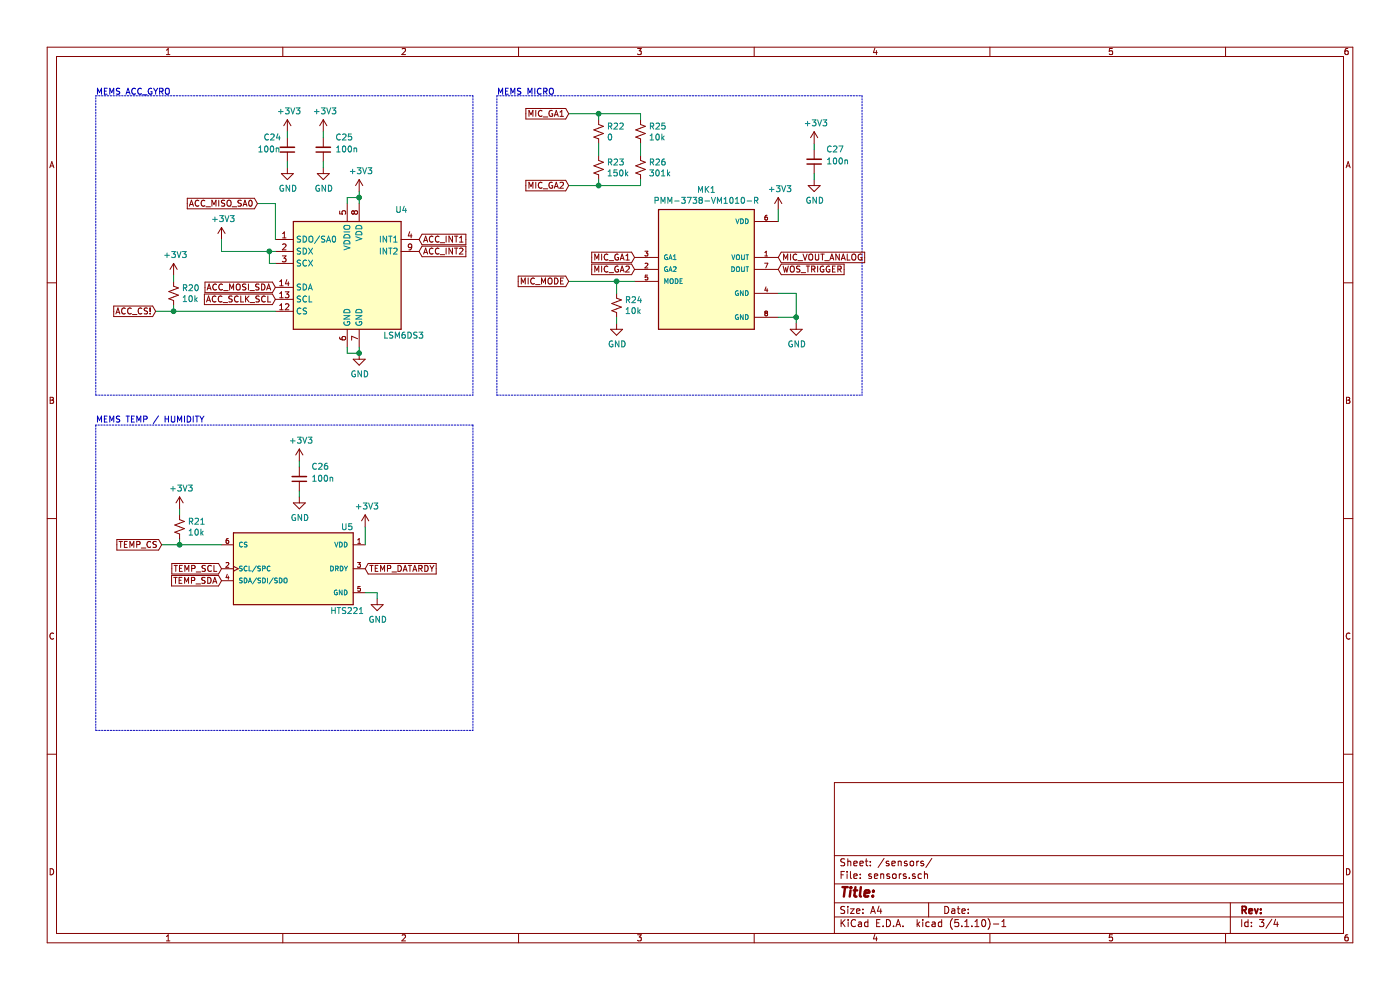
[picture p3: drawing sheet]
EESchema Schematic File Version 4
EELAYER 30 0
EELAYER END
$Descr A4 11693 8268
encoding utf-8
Sheet 3 4
Title ""
Date ""
Rev ""
Comp ""
Comment1 ""
Comment2 ""
Comment3 ""
Comment4 ""
$EndDescr
$Comp
L Sensor_Motion:LSM6DS3 U4
U 1 1
P 2900 2300
F 0 "U4" H 3300 2850 50  0000 L CNN
F 1 "LSM6DS3" H 3200 1800 50  0000 L CNN
F 2 "Package_LGA:LGA-14_3x2.5mm_P0.5mm_LayoutBorder3x4y" H 2500 1600 50  0001 L CNN
F 3 "www.st.com/resource/en/datasheet/lsm6ds3.pdf" H 3000 1650 50  0001 C CNN
	1    2900 2300
	1    0    0    -1  
$EndComp
Text GLabel 3500 2000 2    50   Input ~ 0
ACC_INT1
Text GLabel 3500 2100 2    50   Input ~ 0
ACC_INT2
$Comp
L power:GND #PWR054
U 1 1
P 3000 2950
F 0 "#PWR054" H 3000 2700 50  0001 C CNN
F 1 "GND" H 3005 2777 50  0000 C CNN
F 2 "" H 3000 2950 50  0001 C CNN
F 3 "" H 3000 2950 50  0001 C CNN
	1    3000 2950
	1    0    0    -1  
$EndComp
Wire Wire Line
	2900 2900 2900 2950
Wire Wire Line
	2900 2950 3000 2950
Wire Wire Line
	3000 2900 3000 2950
Connection ~ 3000 2950
Text GLabel 2300 2400 0    50   Input ~ 0
ACC_MOSI_SDA
Text GLabel 2300 2500 0    50   Input ~ 0
ACC_SCLK_SCL
$Comp
L power:+3V3 #PWR053
U 1 1
P 3000 1600
F 0 "#PWR053" H 3000 1450 50  0001 C CNN
F 1 "+3V3" H 3015 1773 50  0000 C CNN
F 2 "" H 3000 1600 50  0001 C CNN
F 3 "" H 3000 1600 50  0001 C CNN
	1    3000 1600
	1    0    0    -1  
$EndComp
$Comp
L power:+3V3 #PWR048
U 1 1
P 1850 2000
F 0 "#PWR048" H 1850 1850 50  0001 C CNN
F 1 "+3V3" H 1865 2173 50  0000 C CNN
F 2 "" H 1850 2000 50  0001 C CNN
F 3 "" H 1850 2000 50  0001 C CNN
	1    1850 2000
	1    0    0    -1  
$EndComp
Wire Wire Line
	1850 2000 1850 2100
Wire Wire Line
	1850 2100 2250 2100
Wire Wire Line
	2300 2200 2250 2200
Wire Wire Line
	2250 2200 2250 2100
Connection ~ 2250 2100
Wire Wire Line
	2250 2100 2300 2100
Wire Wire Line
	3000 1600 3000 1650
Text GLabel 1300 2600 0    50   Input ~ 0
ACC_CS!
Text GLabel 2150 1700 0    50   Input ~ 0
ACC_MISO_SA0
Wire Wire Line
	2150 1700 2300 1700
Wire Wire Line
	2300 1700 2300 2000
$Comp
L Device:C_Small C25
U 1 1
P 2700 1250
F 0 "C25" H 2600 1150 50  0000 R CNN
F 1 "100n" H 2600 1250 50  0000 R CNN
F 2 "Capacitor_SMD:C_0402_1005Metric" H 2700 1250 50  0001 C CNN
F 3 "~" H 2700 1250 50  0001 C CNN
	1    2700 1250
	-1   0    0    1   
$EndComp
$Comp
L power:GND #PWR052
U 1 1
P 2700 1400
F 0 "#PWR052" H 2700 1150 50  0001 C CNN
F 1 "GND" H 2705 1227 50  0000 C CNN
F 2 "" H 2700 1400 50  0001 C CNN
F 3 "" H 2700 1400 50  0001 C CNN
	1    2700 1400
	1    0    0    -1  
$EndComp
Wire Wire Line
	2700 1350 2700 1400
$Comp
L power:+3V3 #PWR051
U 1 1
P 2700 1100
F 0 "#PWR051" H 2700 950 50  0001 C CNN
F 1 "+3V3" H 2715 1273 50  0000 C CNN
F 2 "" H 2700 1100 50  0001 C CNN
F 3 "" H 2700 1100 50  0001 C CNN
	1    2700 1100
	1    0    0    -1  
$EndComp
Wire Wire Line
	2700 1100 2700 1150
$Comp
L Device:C_Small C24
U 1 1
P 2400 1250
F 0 "C24" H 2600 1150 50  0000 R CNN
F 1 "100n" H 2650 1250 50  0000 R CNN
F 2 "Capacitor_SMD:C_0402_1005Metric" H 2400 1250 50  0001 C CNN
F 3 "~" H 2400 1250 50  0001 C CNN
	1    2400 1250
	-1   0    0    1   
$EndComp
$Comp
L power:GND #PWR050
U 1 1
P 2400 1400
F 0 "#PWR050" H 2400 1150 50  0001 C CNN
F 1 "GND" H 2405 1227 50  0000 C CNN
F 2 "" H 2400 1400 50  0001 C CNN
F 3 "" H 2400 1400 50  0001 C CNN
	1    2400 1400
	1    0    0    -1  
$EndComp
Wire Wire Line
	2400 1350 2400 1400
$Comp
L power:+3V3 #PWR049
U 1 1
P 2400 1100
F 0 "#PWR049" H 2400 950 50  0001 C CNN
F 1 "+3V3" H 2415 1273 50  0000 C CNN
F 2 "" H 2400 1100 50  0001 C CNN
F 3 "" H 2400 1100 50  0001 C CNN
	1    2400 1100
	1    0    0    -1  
$EndComp
Wire Wire Line
	2400 1100 2400 1150
Wire Wire Line
	3000 1650 2900 1650
Wire Wire Line
	2900 1650 2900 1700
Connection ~ 3000 1650
Wire Wire Line
	3000 1650 3000 1700
Wire Notes Line
	3950 800  3950 3300
Text Notes 800  800  0    50   ~ 0
MEMS ACC_GYRO\n
$Comp
L Device:R_Small_US R20
U 1 1
P 1450 2450
F 0 "R20" H 1518 2496 50  0000 L CNN
F 1 "10k" H 1518 2405 50  0000 L CNN
F 2 "Resistor_SMD:R_0402_1005Metric" H 1450 2450 50  0001 C CNN
F 3 "~" H 1450 2450 50  0001 C CNN
	1    1450 2450
	1    0    0    -1  
$EndComp
$Comp
L power:+3V3 #PWR047
U 1 1
P 1450 2300
F 0 "#PWR047" H 1450 2150 50  0001 C CNN
F 1 "+3V3" H 1465 2473 50  0000 C CNN
F 2 "" H 1450 2300 50  0001 C CNN
F 3 "" H 1450 2300 50  0001 C CNN
	1    1450 2300
	1    0    0    -1  
$EndComp
Wire Wire Line
	2300 2600 1450 2600
Wire Wire Line
	1450 2350 1450 2300
Wire Wire Line
	1450 2550 1450 2600
Connection ~ 1450 2600
Wire Wire Line
	1300 2600 1450 2600
Wire Notes Line
	800  3300 800  800 
Wire Notes Line
	800  800  3950 800 
Wire Notes Line
	800  3300 3950 3300
$Comp
L PMM-3738-VM1010-R:PMM-3738-VM1010-R MK1
U 1 1
P 5900 2250
F 0 "MK1" H 5900 2917 50  0000 C CNN
F 1 "PMM-3738-VM1010-R" H 5900 2826 50  0000 C CNN
F 2 "PMM-3738-VM1010-R:MIC_PMM-3738-VM1010-R" H 5900 2250 50  0001 L BNN
F 3 "" H 5900 2250 50  0001 L BNN
F 4 "D" H 5900 2250 50  0001 L BNN "PARTREV"
F 5 "PUI Audio" H 5900 2250 50  0001 L BNN "MANUFACTURER"
F 6 "Manufacturer Recommendations" H 5900 2250 50  0001 L BNN "STANDARD"
F 7 "1.4 mm" H 5900 2250 50  0001 L BNN "MAXIMUM_PACKAGE_HEIGHT"
	1    5900 2250
	1    0    0    -1  
$EndComp
Text GLabel 5300 2250 0    50   Input ~ 0
MIC_GA2
Text GLabel 5300 2150 0    50   Input ~ 0
MIC_GA1
Text GLabel 4750 2350 0    50   Input ~ 0
MIC_MODE
$Comp
L power:GND #PWR062
U 1 1
P 6650 2700
F 0 "#PWR062" H 6650 2450 50  0001 C CNN
F 1 "GND" H 6655 2527 50  0000 C CNN
F 2 "" H 6650 2700 50  0001 C CNN
F 3 "" H 6650 2700 50  0001 C CNN
	1    6650 2700
	1    0    0    -1  
$EndComp
Wire Wire Line
	6500 2450 6650 2450
Wire Wire Line
	6650 2450 6650 2650
Wire Wire Line
	6500 2650 6650 2650
Connection ~ 6650 2650
Wire Wire Line
	6650 2700 6650 2650
$Comp
L Device:R_Small_US R24
U 1 1
P 5150 2550
F 0 "R24" H 5218 2596 50  0000 L CNN
F 1 "10k" H 5218 2505 50  0000 L CNN
F 2 "Resistor_SMD:R_0402_1005Metric" H 5150 2550 50  0001 C CNN
F 3 "~" H 5150 2550 50  0001 C CNN
	1    5150 2550
	1    0    0    -1  
$EndComp
Wire Wire Line
	5150 2450 5150 2350
Wire Wire Line
	5150 2350 5300 2350
$Comp
L power:GND #PWR056
U 1 1
P 5150 2700
F 0 "#PWR056" H 5150 2450 50  0001 C CNN
F 1 "GND" H 5155 2527 50  0000 C CNN
F 2 "" H 5150 2700 50  0001 C CNN
F 3 "" H 5150 2700 50  0001 C CNN
	1    5150 2700
	1    0    0    -1  
$EndComp
Wire Wire Line
	5150 2700 5150 2650
Wire Wire Line
	5150 2350 4750 2350
Connection ~ 5150 2350
$Comp
L power:+3V3 #PWR061
U 1 1
P 6500 1750
F 0 "#PWR061" H 6500 1600 50  0001 C CNN
F 1 "+3V3" H 6515 1923 50  0000 C CNN
F 2 "" H 6500 1750 50  0001 C CNN
F 3 "" H 6500 1750 50  0001 C CNN
	1    6500 1750
	1    0    0    -1  
$EndComp
$Comp
L Device:C_Small C27
U 1 1
P 6800 1350
F 0 "C27" H 6700 1250 50  0000 R CNN
F 1 "100n" H 6700 1350 50  0000 R CNN
F 2 "Capacitor_SMD:C_0402_1005Metric" H 6800 1350 50  0001 C CNN
F 3 "~" H 6800 1350 50  0001 C CNN
	1    6800 1350
	-1   0    0    1   
$EndComp
$Comp
L power:GND #PWR064
U 1 1
P 6800 1500
F 0 "#PWR064" H 6800 1250 50  0001 C CNN
F 1 "GND" H 6805 1327 50  0000 C CNN
F 2 "" H 6800 1500 50  0001 C CNN
F 3 "" H 6800 1500 50  0001 C CNN
	1    6800 1500
	1    0    0    -1  
$EndComp
Wire Wire Line
	6800 1450 6800 1500
$Comp
L power:+3V3 #PWR063
U 1 1
P 6800 1200
F 0 "#PWR063" H 6800 1050 50  0001 C CNN
F 1 "+3V3" H 6815 1373 50  0000 C CNN
F 2 "" H 6800 1200 50  0001 C CNN
F 3 "" H 6800 1200 50  0001 C CNN
	1    6800 1200
	1    0    0    -1  
$EndComp
Wire Wire Line
	6800 1200 6800 1250
Wire Wire Line
	6500 1750 6500 1850
Text GLabel 6500 2250 2    50   Input ~ 0
WOS_TRIGGER
Text GLabel 6500 2150 2    50   Input ~ 0
MIC_VOUT_ANALOG
Text GLabel 4750 950  0    50   Input ~ 0
MIC_GA1
Text GLabel 4750 1550 0    50   Input ~ 0
MIC_GA2
$Comp
L Device:R_Small_US R23
U 1 1
P 5000 1400
F 0 "R23" H 5068 1446 50  0000 L CNN
F 1 "150k" H 5068 1355 50  0000 L CNN
F 2 "Resistor_SMD:R_0402_1005Metric" H 5000 1400 50  0001 C CNN
F 3 "~" H 5000 1400 50  0001 C CNN
	1    5000 1400
	1    0    0    -1  
$EndComp
$Comp
L Device:R_Small_US R26
U 1 1
P 5350 1400
F 0 "R26" H 5418 1446 50  0000 L CNN
F 1 "301k" H 5418 1355 50  0000 L CNN
F 2 "Resistor_SMD:R_0402_1005Metric" H 5350 1400 50  0001 C CNN
F 3 "~" H 5350 1400 50  0001 C CNN
	1    5350 1400
	1    0    0    -1  
$EndComp
$Comp
L Device:R_Small_US R25
U 1 1
P 5350 1100
F 0 "R25" H 5418 1146 50  0000 L CNN
F 1 "10k" H 5418 1055 50  0000 L CNN
F 2 "Resistor_SMD:R_0402_1005Metric" H 5350 1100 50  0001 C CNN
F 3 "~" H 5350 1100 50  0001 C CNN
	1    5350 1100
	1    0    0    -1  
$EndComp
$Comp
L Device:R_Small_US R22
U 1 1
P 5000 1100
F 0 "R22" H 5068 1146 50  0000 L CNN
F 1 "0" H 5068 1055 50  0000 L CNN
F 2 "Resistor_SMD:R_0402_1005Metric" H 5000 1100 50  0001 C CNN
F 3 "~" H 5000 1100 50  0001 C CNN
	1    5000 1100
	1    0    0    -1  
$EndComp
Wire Wire Line
	4750 950  5000 950 
Wire Wire Line
	5350 950  5350 1000
Wire Wire Line
	5000 950  5000 1000
Connection ~ 5000 950 
Wire Wire Line
	5000 950  5350 950 
Wire Wire Line
	5350 1200 5350 1300
Wire Wire Line
	5000 1300 5000 1200
Wire Wire Line
	5350 1500 5350 1550
Wire Wire Line
	5350 1550 5000 1550
Wire Wire Line
	5000 1500 5000 1550
Connection ~ 5000 1550
Wire Wire Line
	5000 1550 4750 1550
Wire Notes Line
	4150 800  7200 800 
Text Notes 4150 800  0    50   ~ 0
MEMS MICRO
Wire Notes Line
	800  3550 800  6100
Text Notes 800  3700 0    50   ~ 0
MEMS TEMP / HUMIDITY\n\n\n
$Comp
L HTS221:HTS221 U5
U 1 1
P 2450 4750
F 0 "U5" H 2900 5100 50  0000 C CNN
F 1 "HTS221" H 2900 4400 50  0000 C CNN
F 2 "HTS221:XDCR_HTS221" H 2450 4750 50  0001 L BNN
F 3 "" H 2450 4750 50  0001 L BNN
F 4 "STMicroelectronics" H 2450 4750 50  0001 L BNN "MANUFACTURER"
F 5 "Rev 1" H 2450 4750 50  0001 L BNN "PARTREV"
F 6 "Manufacturer Recommendations" H 2450 4750 50  0001 L BNN "STANDARD"
	1    2450 4750
	1    0    0    -1  
$EndComp
$Comp
L power:GND #PWR060
U 1 1
P 3150 5000
F 0 "#PWR060" H 3150 4750 50  0001 C CNN
F 1 "GND" H 3155 4827 50  0000 C CNN
F 2 "" H 3150 5000 50  0001 C CNN
F 3 "" H 3150 5000 50  0001 C CNN
	1    3150 5000
	1    0    0    -1  
$EndComp
Wire Wire Line
	3150 5000 3150 4950
Wire Wire Line
	3150 4950 3050 4950
$Comp
L Device:C_Small C26
U 1 1
P 2500 4000
F 0 "C26" H 2400 3900 50  0000 R CNN
F 1 "100n" H 2400 4000 50  0000 R CNN
F 2 "Capacitor_SMD:C_0402_1005Metric" H 2500 4000 50  0001 C CNN
F 3 "~" H 2500 4000 50  0001 C CNN
	1    2500 4000
	-1   0    0    1   
$EndComp
$Comp
L power:GND #PWR058
U 1 1
P 2500 4150
F 0 "#PWR058" H 2500 3900 50  0001 C CNN
F 1 "GND" H 2505 3977 50  0000 C CNN
F 2 "" H 2500 4150 50  0001 C CNN
F 3 "" H 2500 4150 50  0001 C CNN
	1    2500 4150
	1    0    0    -1  
$EndComp
Wire Wire Line
	2500 4100 2500 4150
$Comp
L power:+3V3 #PWR057
U 1 1
P 2500 3850
F 0 "#PWR057" H 2500 3700 50  0001 C CNN
F 1 "+3V3" H 2515 4023 50  0000 C CNN
F 2 "" H 2500 3850 50  0001 C CNN
F 3 "" H 2500 3850 50  0001 C CNN
	1    2500 3850
	1    0    0    -1  
$EndComp
Wire Wire Line
	2500 3850 2500 3900
$Comp
L power:+3V3 #PWR059
U 1 1
P 3050 4400
F 0 "#PWR059" H 3050 4250 50  0001 C CNN
F 1 "+3V3" H 3065 4573 50  0000 C CNN
F 2 "" H 3050 4400 50  0001 C CNN
F 3 "" H 3050 4400 50  0001 C CNN
	1    3050 4400
	1    0    0    -1  
$EndComp
Wire Wire Line
	3050 4400 3050 4550
Text GLabel 1350 4550 0    50   Input ~ 0
TEMP_CS
$Comp
L Device:R_Small_US R21
U 1 1
P 1500 4400
F 0 "R21" H 1568 4446 50  0000 L CNN
F 1 "10k" H 1568 4355 50  0000 L CNN
F 2 "Resistor_SMD:R_0402_1005Metric" H 1500 4400 50  0001 C CNN
F 3 "~" H 1500 4400 50  0001 C CNN
	1    1500 4400
	1    0    0    -1  
$EndComp
$Comp
L power:+3V3 #PWR055
U 1 1
P 1500 4250
F 0 "#PWR055" H 1500 4100 50  0001 C CNN
F 1 "+3V3" H 1515 4423 50  0000 C CNN
F 2 "" H 1500 4250 50  0001 C CNN
F 3 "" H 1500 4250 50  0001 C CNN
	1    1500 4250
	1    0    0    -1  
$EndComp
Wire Wire Line
	1500 4300 1500 4250
Wire Wire Line
	1500 4500 1500 4550
Wire Wire Line
	1350 4550 1500 4550
Wire Wire Line
	1500 4550 1850 4550
Connection ~ 1500 4550
Text GLabel 1850 4750 0    50   Input ~ 0
TEMP_SCL
Text GLabel 1850 4850 0    50   Input ~ 0
TEMP_SDA
Text GLabel 3050 4750 2    50   Input ~ 0
TEMP_DATARDY
Wire Notes Line
	4150 800  4150 3300
Wire Notes Line
	4150 3300 7200 3300
Wire Notes Line
	7200 800  7200 3300
Wire Notes Line
	3950 3550 3950 6100
Wire Notes Line
	800  6100 3950 6100
Wire Notes Line
	3950 3550 800  3550
$EndSCHEMATC
